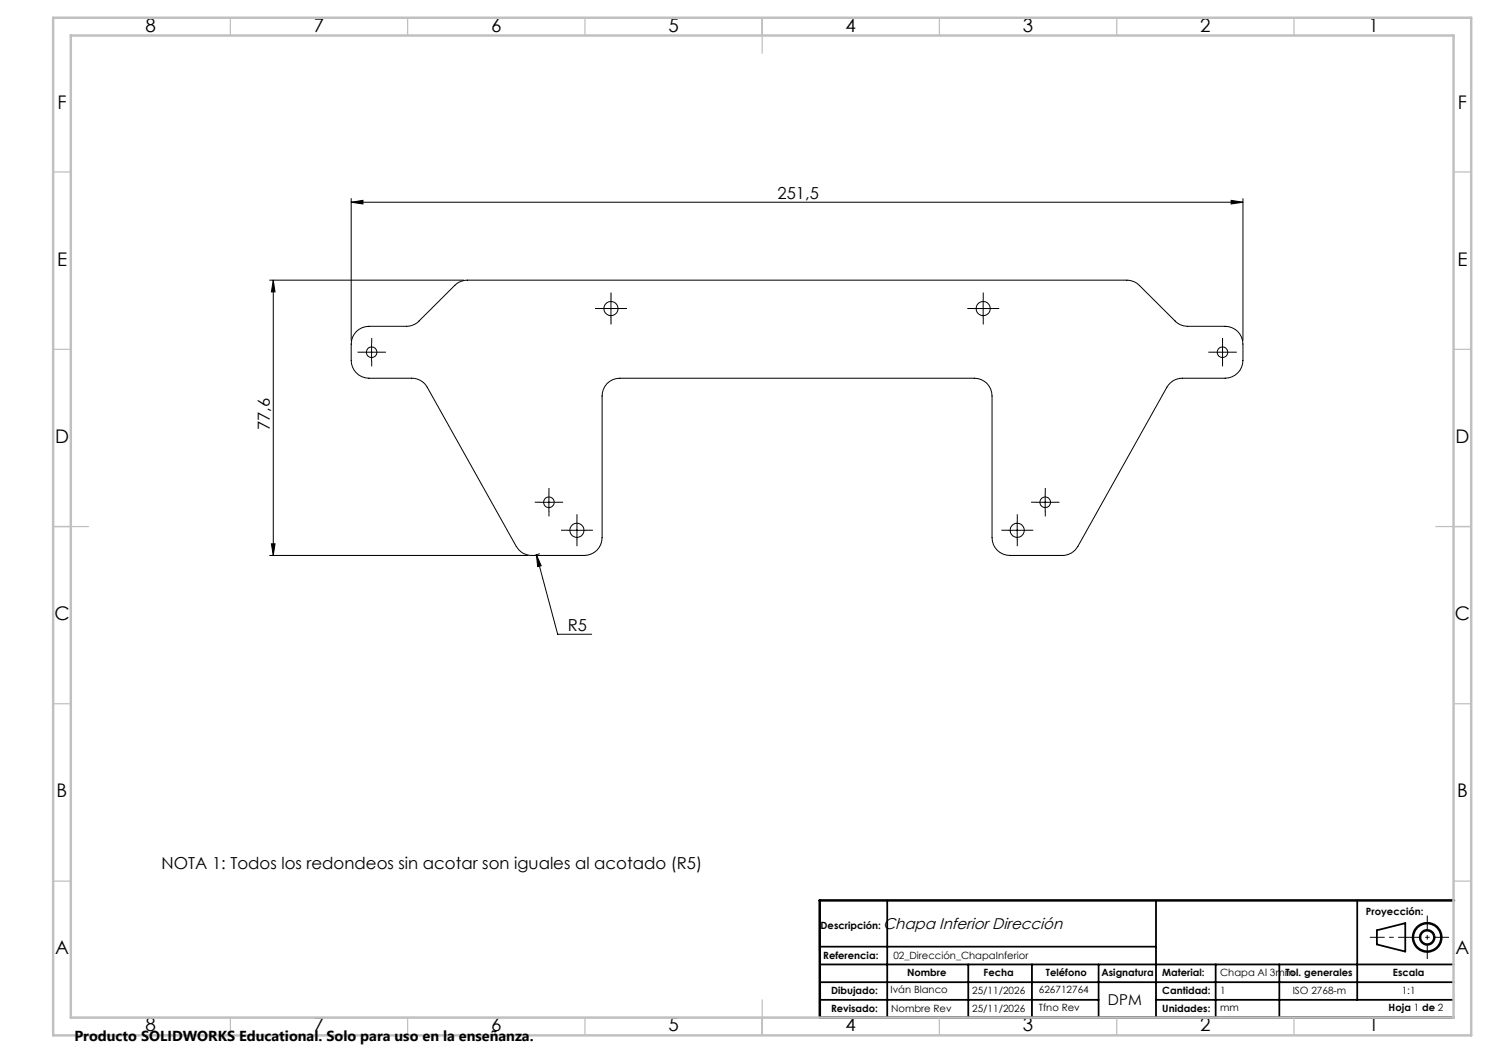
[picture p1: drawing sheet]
<svg xmlns="http://www.w3.org/2000/svg" width="420mm" height="297mm" viewBox="0 0 420 297" stroke-linecap="round" stroke-linejoin="round" font-family="sans-serif">
<g fill="none" stroke="#000" stroke-width=".28">
<path d="M99.1 57l3.3-.5v1zM99.1 56v40M99.1 57h251.5M347.3 56.5l3.3 .5-3.3 .5zM350.6 56v40M76.1 79h54.7M77.1 79l.5 3.3h-1zM77.1 79v77.7M100.5 93.5a5.2 5.2 0 0 1 3.6-1.5h10.6a5 5 0 0 0 3.5-1.4l10.1-10.1a5 5 0 0 1 3.5-1.5h186.1a5 5 0 0 1 3.5 1.5l10.1 10.1a5 5 0 0 0 3.5 1.4h10.6a5 5 0 0 1 5 5v4.7a5.1 5.1 0 0 1-5 5h-12.1a4.9 4.9 0 0 0-4.4 2.5l-25.1 44.9a4.9 4.9 0 0 1-4.4 2.6h-14.8a5 5 0 0 1-5-5v-40a4.9 4.9 0 0 0-5-5h-100a4.9 4.9 0 0 0-5 5v40a5 5 0 0 1-5 5h-14.8a4.9 4.9 0 0 1-4.4-2.6l-25.1-44.9a4.9 4.9 0 0 0-4.4-2.5h-12a5.1 5.1 0 0 1-5-5v-4.7a5 5 0 0 1 1.4-3.5zM102.3 99.3h5M104.8 96.9v4.9M169.8 87h5"/>
<path d="M172.3 84.5v5M274.8 87h5M277.3 84.5v5M342.3 99.3h5M344.8 96.9v4.9M154.8 139.2v5M294.8 139.2v5M76.1 156.7h72.9M76.6 153.4h1l-.5 3.3zM151.3 156.5l1.3 3.1-.9 .2zM151.3 156.5l6 22.4h9.6M152.2 156.1l-1.2 .5"/>
<path d="M152.3 141.7h5M160.2 149.6h5M162.7 147.1v5M284.4 149.6h5M286.9 147.1v5M292.3 141.7h5"/>
<circle cx="104.8" cy="99.4" r="1.5"/>
<circle cx="172.3" cy="87" r="2"/>
<circle cx="277.3" cy="87" r="2"/>
<circle cx="344.8" cy="99.4" r="1.5"/>
<circle cx="154.8" cy="141.7" r="1.49"/>
<circle cx="162.7" cy="149.6" r="2"/>
<circle cx="286.9" cy="149.6" r="2"/>
<circle cx="294.8" cy="141.7" r="1.49"/>
</g>
<g fill="none" stroke="#000" stroke-width=".7" stroke-linecap="butt">
<circle cx="402.6" cy="264.4" r="4"/>
<circle cx="402.6" cy="264.4" r="2"/>
</g>
<g fill="none" stroke="#000" stroke-width=".28" stroke-dasharray="15.2 1.3 1.3 1.3" stroke-linecap="butt">
<path d="M102.3 99.3h-1.5M104.8 96.8v-1.5M107.3 99.3h1.5M169.8 87h-2M172.3 84.5v-2M172.3 89.5v2M174.8 87h2M274.8 87h-2M277.3 84.5v-2M277.3 89.5v2M279.8 87h2M342.3 99.3h-1.5"/>
<path d="M344.8 96.8v-1.5M347.3 99.3h1.5M104.8 101.8v1.5M344.8 101.8v1.5M154.8 139.2v-1.5M294.8 139.2v-1.5M152.3 141.7h-1.5M154.8 144.2v1.5M157.3 141.7h1.5M160.2 149.6h-2M162.7 147.1v-2M162.7 152.1v2"/>
<path d="M165.2 149.6h2M284.4 149.6h-2M286.9 147.1v-2M286.9 152.1v2M289.4 149.6h2M292.3 141.7h-1.5M294.8 144.2v1.5M297.3 141.7h1.5"/>
</g>
<path d="M408.7 264.4h-22.3" fill="none" stroke="#000" stroke-width=".28" stroke-dasharray="6.3 1.3 1.3 1.3" stroke-dashoffset="2.2" stroke-linecap="butt"/>
<path d="M402.6 258.2v12.3" fill="none" stroke="#000" stroke-width=".28" stroke-dasharray="6.3 1.3 1.3 1.3" stroke-dashoffset="2.1" stroke-linecap="butt"/>
<g fill="none" stroke="#000" stroke-width=".5">
<path d="M250.3 254v33M326.1 254v33M382.8 254v28M231.2 267h94.9M231.2 272h178.9M231.2 277h178.8M273.1 272v15M291.1 272v15M309.9 272v15M342.9 272v15M360.9 272v15M388.4 262.4l8-2v8l-8-2z"/>
<path d="M231.2 282h78.7M326.1 282h83.9"/>
</g>
<path d="M410.1 254h-178.9v33h178.8" fill="none" stroke="#000" stroke-width=".7"/>
<g fill="none" stroke="#c0c0c0" stroke-width=".35">
<path d="M65 5v5M115 5v5M165 5v5M215 5v10M265 5v5M315 5v5M365 5v5M15 48.5h5M410 48.5h5M15 98.5h5M410 98.5h5M15 148.5h10"/>
<path d="M405 148.5h10M15 198.5h5M410 198.5h5M15 248.5h5M410 248.5h5M65 287v5M115 287v5M165 287v5M215 282v10M265 287v5M315 287v5M365 287v5"/>
</g>
<path d="M15 5h400v287h-400zM20 10h390v277h-390z" fill="none" stroke="#c0c0c0" stroke-width=".7"/>
<g fill="#000">
<path d="M77.1 79l.5 3.3h-1zM76.6 153.4h1l-.5 3.3z"/>
<path d="M151.3 156.5l.4 3.3 .9-.2zM99.1 57l3.3-.5v1zM347.3 56.5l3.3 .5-3.3 .5z"/>
</g>
<g font-size="5.3">
<text x="41" y="8.9">8</text>
<text x="88.5" y="8.9">7</text>
<text x="138.5" y="8.9">6</text>
<text x="188.5" y="8.9">5</text>
<text x="238.5" y="8.9">4</text>
<text x="288.5" y="8.9">3</text>
<text x="338.5" y="8.9">2</text>
<text x="386" y="8.9">1</text>
<text x="16.2" y="30.7">F</text>
<text x="411.2" y="30.7">F</text>
<text x="16.1" y="74.9">E</text>
<text x="411.1" y="74.9">E</text>
<text x="15.5" y="124.9">D</text>
<text x="410.5" y="124.9">D</text>
<text x="15.4" y="174.9">C</text>
<text x="410.4" y="174.9">C</text>
<text x="16" y="224.9">B</text>
<text x="411" y="224.9">B</text>
<text x="15.5" y="269.2">A</text>
<text x="410.5" y="269.2">A</text>
<text x="41" y="290.9">8</text>
<text x="88.5" y="290.9">7</text>
<text x="138.5" y="290.9">6</text>
<text x="188.5" y="290.9">5</text>
<text x="238.5" y="290.9">4</text>
<text x="288.5" y="290.9">3</text>
<text x="338.5" y="290.9">2</text>
<text x="386" y="290.9">1</text>
</g>
<g font-size="4.7">
<text x="219.3" y="56">251,5</text>
<text x="76.1" y="121.4" transform="rotate(-90 76.1 121.4)">77,6</text>
<text x="160.2" y="177.9">R5</text>
<text x="45.6" y="245.1">NOTA 1: Todos los redondeos sin acotar son iguales al acotado (R5)</text>
</g>
<text font-size="4.4" x="249.1" y="261.9">Chapa Inferior Dirección</text>
<text font-size="4.2" x="312.5" y="283.3">DPM</text>
<text font-size="4.1" x="21" y="293.7">Producto SOLIDWORKS Educational. Solo para uso en la enseñanza.</text>
<g font-size="2.8">
<text x="231.5" y="261.9">Descripción:</text>
<text x="385.3" y="258">Proyección:</text>
<text x="232.2" y="270.5">Referencia:</text>
<text x="252" y="270.5">02_Dirección_ChapaInferior</text>
<text x="255.9" y="275.3">Nombre</text>
<text x="277.4" y="275.3">Fecha</text>
<text x="295" y="275.3">Teléfono</text>
<text x="310.7" y="275.2">Asignatura</text>
<text x="327.8" y="275.3">Material:</text>
<text x="344.2" y="275.2">Chapa Al 3mm</text>
<text x="362.6" y="275.3">Tol. generales</text>
<text x="392.9" y="275.3">Escala</text>
<text x="234.4" y="280.4">Dibujado:</text>
<text x="251.2" y="280.2">Iván Blanco</text>
<text x="274.2" y="280.4">25/11/2026</text>
<text x="293" y="280.2">626712764</text>
<text x="327.8" y="280.5">Cantidad:</text>
<text x="344.2" y="280.4">1</text>
<text x="364.6" y="280.5">ISO 2768-m</text>
<text x="395.4" y="280.5">1:1</text>
<text x="234.4" y="285.4">Revisado:</text>
<text x="251.3" y="285.4">Nombre Rev</text>
<text x="274.2" y="285.4">25/11/2026</text>
<text x="293" y="285.3">Tfno Rev</text>
<text x="327.8" y="285.4">Unidades:</text>
<text x="344.2" y="285.3">mm</text>
<text x="391.7" y="285.3">Hoja 1 de 2</text>
</g>
</svg>
